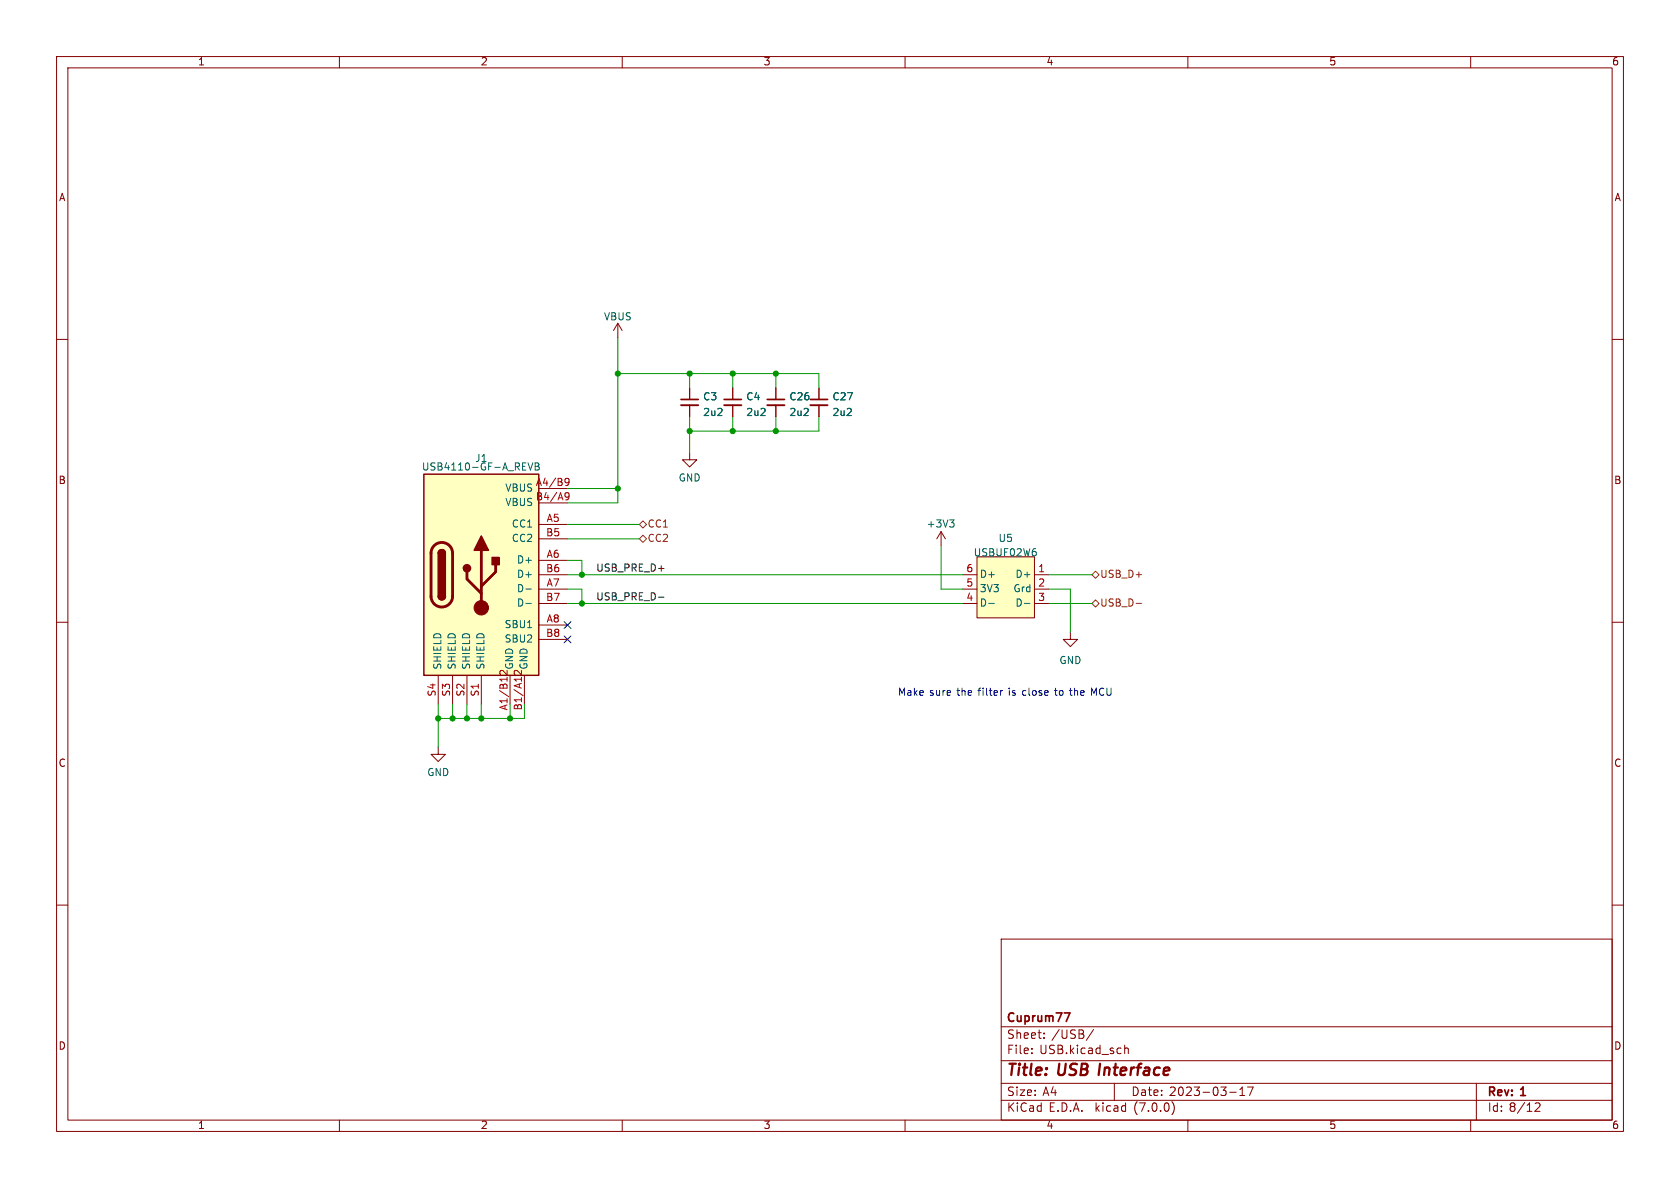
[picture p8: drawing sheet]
(kicad_sch (version 20230121) (generator eeschema)

 (paper "A4")

 (title_block
  (title "USB Interface")
  (date "2023-03-17")
  (rev "1")
  (company "Cuprum77"))

 (lib_symbols
  (symbol "Connector:USB_C_Receptacle_USB2.0" (pin_names (offset 1.016)) (in_bom yes) (on_board yes)
   (property "Reference" "J1" (at 0 20.4765 0) (effects (font (size 1.27 1.27))))
   (property "Value" "USB4110-GF-A_REVB" (at 0 18.9714 0) (effects (font (size 1.27 1.27))))
   (property "Footprint" "KiCAD Library:GCT_USB4110-GF-A_REVB" (at 3.81 0 0) (effects (font (size 1.27 1.27)) hide))
   (property "Datasheet" "https://www.usb.org/sites/default/files/documents/usb_type-c.zip" (at 3.81 0 0) (effects (font (size 1.27 1.27)) hide))
   (symbol "USB_C_Receptacle_USB2.0_0_1"
    (rectangle (start -10.16 17.78) (end 10.16 -17.78) (stroke (width 0.254) (type default)) (fill (type background)))
    (arc (start -8.89 -3.81) (mid -6.985 -5.7067) (end -5.08 -3.81) (stroke (width 0.508) (type default)) (fill (type none)))
    (arc (start -7.62 -3.81) (mid -6.985 -4.4423) (end -6.35 -3.81) (stroke (width 0.254) (type default)) (fill (type none)))
    (arc (start -7.62 -3.81) (mid -6.985 -4.4423) (end -6.35 -3.81) (stroke (width 0.254) (type default)) (fill (type outline)))
    (rectangle (start -7.62 -3.81) (end -6.35 3.81) (stroke (width 0.254) (type default)) (fill (type outline)))
    (arc (start -6.35 3.81) (mid -6.985 4.4423) (end -7.62 3.81) (stroke (width 0.254) (type default)) (fill (type none)))
    (arc (start -6.35 3.81) (mid -6.985 4.4423) (end -7.62 3.81) (stroke (width 0.254) (type default)) (fill (type outline)))
    (arc (start -5.08 3.81) (mid -6.985 5.7067) (end -8.89 3.81) (stroke (width 0.508) (type default)) (fill (type none)))
    (circle (center -2.54 1.143) (radius 0.635) (stroke (width 0.254) (type default)) (fill (type outline)))
    (circle (center 0 -5.842) (radius 1.27) (stroke (width 0) (type default)) (fill (type outline)))
    (polyline (pts (xy -8.89 -3.81) (xy -8.89 3.81)) (stroke (width 0.508) (type default)) (fill (type none)))
    (polyline (pts (xy -5.08 3.81) (xy -5.08 -3.81)) (stroke (width 0.508) (type default)) (fill (type none)))
    (polyline (pts (xy 0 -5.842) (xy 0 4.318)) (stroke (width 0.508) (type default)) (fill (type none)))
    (polyline (pts (xy 0 -3.302) (xy -2.54 -0.762) (xy -2.54 0.508)) (stroke (width 0.508) (type default)) (fill (type none)))
    (polyline (pts (xy 0 -2.032) (xy 2.54 0.508) (xy 2.54 1.778)) (stroke (width 0.508) (type default)) (fill (type none)))
    (polyline (pts (xy -1.27 4.318) (xy 0 6.858) (xy 1.27 4.318) (xy -1.27 4.318)) (stroke (width 0.254) (type default)) (fill (type outline)))
    (rectangle (start 1.905 1.778) (end 3.175 3.048) (stroke (width 0.254) (type default)) (fill (type outline))))
   (symbol "USB_C_Receptacle_USB2.0_1_1"
    (pin passive line (at 5.08 -22.86 90) (length 5.08) (name "GND" (effects (font (size 1.27 1.27)))) (number "A1/B12" (effects (font (size 1.27 1.27)))))
    (pin passive line (at 15.24 15.24 180) (length 5.08) (name "VBUS" (effects (font (size 1.27 1.27)))) (number "A4/B9" (effects (font (size 1.27 1.27)))))
    (pin bidirectional line (at 15.24 8.89 180) (length 5.08) (name "CC1" (effects (font (size 1.27 1.27)))) (number "A5" (effects (font (size 1.27 1.27)))))
    (pin bidirectional line (at 15.24 2.54 180) (length 5.08) (name "D+" (effects (font (size 1.27 1.27)))) (number "A6" (effects (font (size 1.27 1.27)))))
    (pin bidirectional line (at 15.24 -2.54 180) (length 5.08) (name "D-" (effects (font (size 1.27 1.27)))) (number "A7" (effects (font (size 1.27 1.27)))))
    (pin bidirectional line (at 15.24 -8.89 180) (length 5.08) (name "SBU1" (effects (font (size 1.27 1.27)))) (number "A8" (effects (font (size 1.27 1.27)))))
    (pin passive line (at 7.62 -22.86 90) (length 5.08) (name "GND" (effects (font (size 1.27 1.27)))) (number "B1/A12" (effects (font (size 1.27 1.27)))))
    (pin passive line (at 15.24 12.7 180) (length 5.08) (name "VBUS" (effects (font (size 1.27 1.27)))) (number "B4/A9" (effects (font (size 1.27 1.27)))))
    (pin bidirectional line (at 15.24 6.35 180) (length 5.08) (name "CC2" (effects (font (size 1.27 1.27)))) (number "B5" (effects (font (size 1.27 1.27)))))
    (pin bidirectional line (at 15.24 0 180) (length 5.08) (name "D+" (effects (font (size 1.27 1.27)))) (number "B6" (effects (font (size 1.27 1.27)))))
    (pin bidirectional line (at 15.24 -5.08 180) (length 5.08) (name "D-" (effects (font (size 1.27 1.27)))) (number "B7" (effects (font (size 1.27 1.27)))))
    (pin bidirectional line (at 15.24 -11.43 180) (length 5.08) (name "SBU2" (effects (font (size 1.27 1.27)))) (number "B8" (effects (font (size 1.27 1.27)))))
    (pin passive line (at 0 -22.86 90) (length 5.08) (name "SHIELD" (effects (font (size 1.27 1.27)))) (number "S1" (effects (font (size 1.27 1.27)))))
    (pin passive line (at -2.54 -22.86 90) (length 5.08) (name "SHIELD" (effects (font (size 1.27 1.27)))) (number "S2" (effects (font (size 1.27 1.27)))))
    (pin passive line (at -5.08 -22.86 90) (length 5.08) (name "SHIELD" (effects (font (size 1.27 1.27)))) (number "S3" (effects (font (size 1.27 1.27)))))
    (pin passive line (at -7.62 -22.86 90) (length 5.08) (name "SHIELD" (effects (font (size 1.27 1.27)))) (number "S4" (effects (font (size 1.27 1.27)))))))
  (symbol "Cuprum:USBUF02W6" (in_bom yes) (on_board yes)
   (property "Reference" "U" (at 0 7.62 0) (effects (font (size 1.27 1.27))))
   (property "Value" "USBUF02W6" (at 0 -7.62 0) (effects (font (size 1.27 1.27))))
   (property "Footprint" "" (at -1.27 3.175 0) (effects (font (size 1.27 1.27)) hide))
   (property "Datasheet" "" (at -1.27 3.175 0) (effects (font (size 1.27 1.27)) hide))
   (symbol "USBUF02W6_0_1"
    (rectangle (start -5.08 5.715) (end 5.08 -5.08) (stroke (width 0) (type default)) (fill (type background))))
   (symbol "USBUF02W6_1_1"
    (pin input line (at 7.62 2.54 180) (length 2.54) (name "D+" (effects (font (size 1.27 1.27)))) (number "1" (effects (font (size 1.27 1.27)))))
    (pin input line (at 7.62 0 180) (length 2.54) (name "Grd" (effects (font (size 1.27 1.27)))) (number "2" (effects (font (size 1.27 1.27)))))
    (pin input line (at 7.62 -2.54 180) (length 2.54) (name "D-" (effects (font (size 1.27 1.27)))) (number "3" (effects (font (size 1.27 1.27)))))
    (pin input line (at -7.62 -2.54 0) (length 2.54) (name "D-" (effects (font (size 1.27 1.27)))) (number "4" (effects (font (size 1.27 1.27)))))
    (pin input line (at -7.62 0 0) (length 2.54) (name "3V3" (effects (font (size 1.27 1.27)))) (number "5" (effects (font (size 1.27 1.27)))))
    (pin input line (at -7.62 2.54 0) (length 2.54) (name "D+" (effects (font (size 1.27 1.27)))) (number "6" (effects (font (size 1.27 1.27)))))))
  (symbol "Device:C_Small" (pin_numbers hide) (pin_names (offset 0.254) hide) (in_bom yes) (on_board yes)
   (property "Reference" "C" (at 0.254 1.778 0) (effects (font (size 1.27 1.27)) (justify left)))
   (property "Value" "C_Small" (at 0.254 -2.032 0) (effects (font (size 1.27 1.27)) (justify left)))
   (property "Footprint" "" (at 0 0 0) (effects (font (size 1.27 1.27)) hide))
   (property "Datasheet" "~" (at 0 0 0) (effects (font (size 1.27 1.27)) hide))
   (symbol "C_Small_0_1"
    (polyline (pts (xy -1.524 -0.508) (xy 1.524 -0.508)) (stroke (width 0.3302) (type default)) (fill (type none)))
    (polyline (pts (xy -1.524 0.508) (xy 1.524 0.508)) (stroke (width 0.3048) (type default)) (fill (type none))))
   (symbol "C_Small_1_1"
    (pin passive line (at 0 2.54 270) (length 2.032) (name "~" (effects (font (size 1.27 1.27)))) (number "1" (effects (font (size 1.27 1.27)))))
    (pin passive line (at 0 -2.54 90) (length 2.032) (name "~" (effects (font (size 1.27 1.27)))) (number "2" (effects (font (size 1.27 1.27)))))))
  (symbol "PCM_4ms_Power-symbol:GND" (power) (pin_names (offset 0)) (in_bom yes) (on_board yes)
   (property "Reference" "#PWR" (at 0 -6.35 0) (effects (font (size 1.27 1.27)) hide))
   (property "Value" "GND" (at 0 -3.81 0) (effects (font (size 1.27 1.27))))
   (property "Footprint" "" (at 0 0 0) (effects (font (size 1.27 1.27)) hide))
   (property "Datasheet" "" (at 0 0 0) (effects (font (size 1.27 1.27)) hide))
   (symbol "GND_0_1"
    (polyline (pts (xy 0 0) (xy 0 -1.27) (xy 1.27 -1.27) (xy 0 -2.54) (xy -1.27 -1.27) (xy 0 -1.27)) (stroke (width 0) (type default)) (fill (type none))))
   (symbol "GND_1_1"
    (pin power_in line (at 0 0 270) (length 0) hide (name "GND" (effects (font (size 1.27 1.27)))) (number "1" (effects (font (size 1.27 1.27)))))))
  (symbol "power:+3V3" (power) (pin_names (offset 0)) (in_bom yes) (on_board yes)
   (property "Reference" "#PWR" (at 0 -3.81 0) (effects (font (size 1.27 1.27)) hide))
   (property "Value" "+3V3" (at 0 3.556 0) (effects (font (size 1.27 1.27))))
   (property "Footprint" "" (at 0 0 0) (effects (font (size 1.27 1.27)) hide))
   (property "Datasheet" "" (at 0 0 0) (effects (font (size 1.27 1.27)) hide))
   (symbol "+3V3_0_1"
    (polyline (pts (xy -0.762 1.27) (xy 0 2.54)) (stroke (width 0) (type default)) (fill (type none)))
    (polyline (pts (xy 0 0) (xy 0 2.54)) (stroke (width 0) (type default)) (fill (type none)))
    (polyline (pts (xy 0 2.54) (xy 0.762 1.27)) (stroke (width 0) (type default)) (fill (type none))))
   (symbol "+3V3_1_1"
    (pin power_in line (at 0 0 90) (length 0) hide (name "+3V3" (effects (font (size 1.27 1.27)))) (number "1" (effects (font (size 1.27 1.27)))))))
  (symbol "power:GND" (power) (pin_names (offset 0)) (in_bom yes) (on_board yes)
   (property "Reference" "#PWR" (at 0 -6.35 0) (effects (font (size 1.27 1.27)) hide))
   (property "Value" "GND" (at 0 -3.81 0) (effects (font (size 1.27 1.27))))
   (property "Footprint" "" (at 0 0 0) (effects (font (size 1.27 1.27)) hide))
   (property "Datasheet" "" (at 0 0 0) (effects (font (size 1.27 1.27)) hide))
   (symbol "GND_0_1"
    (polyline (pts (xy 0 0) (xy 0 -1.27) (xy 1.27 -1.27) (xy 0 -2.54) (xy -1.27 -1.27) (xy 0 -1.27)) (stroke (width 0) (type default)) (fill (type none))))
   (symbol "GND_1_1"
    (pin power_in line (at 0 0 270) (length 0) hide (name "GND" (effects (font (size 1.27 1.27)))) (number "1" (effects (font (size 1.27 1.27)))))))
  (symbol "power:VBUS" (power) (pin_names (offset 0)) (in_bom yes) (on_board yes)
   (property "Reference" "#PWR" (at 0 -3.81 0) (effects (font (size 1.27 1.27)) hide))
   (property "Value" "VBUS" (at 0 3.81 0) (effects (font (size 1.27 1.27))))
   (property "Footprint" "" (at 0 0 0) (effects (font (size 1.27 1.27)) hide))
   (property "Datasheet" "" (at 0 0 0) (effects (font (size 1.27 1.27)) hide))
   (symbol "VBUS_0_1"
    (polyline (pts (xy -0.762 1.27) (xy 0 2.54)) (stroke (width 0) (type default)) (fill (type none)))
    (polyline (pts (xy 0 0) (xy 0 2.54)) (stroke (width 0) (type default)) (fill (type none)))
    (polyline (pts (xy 0 2.54) (xy 0.762 1.27)) (stroke (width 0) (type default)) (fill (type none))))
   (symbol "VBUS_1_1"
    (pin power_in line (at 0 0 90) (length 0) hide (name "VBUS" (effects (font (size 1.27 1.27)))) (number "1" (effects (font (size 1.27 1.27))))))))

 (junction (at 129.54 66.04) (diameter 0) (color 0 0 0 0))
 (junction (at 82.55 127) (diameter 0) (color 0 0 0 0))
 (junction (at 137.16 66.04) (diameter 0) (color 0 0 0 0))
 (junction (at 109.22 86.36) (diameter 0) (color 0 0 0 0))
 (junction (at 90.17 127) (diameter 0) (color 0 0 0 0))
 (junction (at 109.22 66.04) (diameter 0) (color 0 0 0 0))
 (junction (at 77.47 127) (diameter 0) (color 0 0 0 0))
 (junction (at 137.16 76.2) (diameter 0) (color 0 0 0 0))
 (junction (at 121.92 66.04) (diameter 0) (color 0 0 0 0))
 (junction (at 129.54 76.2) (diameter 0) (color 0 0 0 0))
 (junction (at 121.92 76.2) (diameter 0) (color 0 0 0 0))
 (junction (at 102.87 101.6) (diameter 0) (color 0 0 0 0))
 (junction (at 102.87 106.68) (diameter 0) (color 0 0 0 0))
 (junction (at 80.01 127) (diameter 0) (color 0 0 0 0))
 (junction (at 85.09 127) (diameter 0) (color 0 0 0 0))

 (no_connect (at 100.33 110.49))
 (no_connect (at 100.33 113.03))

 (wire (pts (xy 166.37 96.52) (xy 166.37 104.14)) (stroke (width 0) (type default)))
 (wire (pts (xy 90.17 127) (xy 85.09 127)) (stroke (width 0) (type default)))
 (wire (pts (xy 77.47 127) (xy 80.01 127)) (stroke (width 0) (type default)))
 (wire (pts (xy 121.92 68.58) (xy 121.92 66.04)) (stroke (width 0) (type default)))
 (wire (pts (xy 137.16 76.2) (xy 144.78 76.2)) (stroke (width 0) (type default)))
 (wire (pts (xy 100.33 88.9) (xy 109.22 88.9)) (stroke (width 0) (type default)))
 (wire (pts (xy 92.71 127) (xy 90.17 127)) (stroke (width 0) (type default)))
 (wire (pts (xy 102.87 101.6) (xy 102.87 99.06)) (stroke (width 0) (type default)))
 (wire (pts (xy 100.33 95.25) (xy 113.03 95.25)) (stroke (width 0) (type default)))
 (wire (pts (xy 129.54 73.66) (xy 129.54 76.2)) (stroke (width 0) (type default)))
 (wire (pts (xy 189.23 111.76) (xy 189.23 104.14)) (stroke (width 0) (type default)))
 (wire (pts (xy 121.92 76.2) (xy 121.92 80.01)) (stroke (width 0) (type default)))
 (wire (pts (xy 80.01 127) (xy 82.55 127)) (stroke (width 0) (type default)))
 (wire (pts (xy 121.92 73.66) (xy 121.92 76.2)) (stroke (width 0) (type default)))
 (wire (pts (xy 166.37 104.14) (xy 170.18 104.14)) (stroke (width 0) (type default)))
 (wire (pts (xy 80.01 124.46) (xy 80.01 127)) (stroke (width 0) (type default)))
 (wire (pts (xy 82.55 124.46) (xy 82.55 127)) (stroke (width 0) (type default)))
 (wire (pts (xy 82.55 127) (xy 85.09 127)) (stroke (width 0) (type default)))
 (wire (pts (xy 189.23 104.14) (xy 185.42 104.14)) (stroke (width 0) (type default)))
 (wire (pts (xy 100.33 106.68) (xy 102.87 106.68)) (stroke (width 0) (type default)))
 (wire (pts (xy 121.92 66.04) (xy 129.54 66.04)) (stroke (width 0) (type default)))
 (wire (pts (xy 109.22 59.69) (xy 109.22 66.04)) (stroke (width 0) (type default)))
 (wire (pts (xy 109.22 66.04) (xy 121.92 66.04)) (stroke (width 0) (type default)))
 (wire (pts (xy 85.09 124.46) (xy 85.09 127)) (stroke (width 0) (type default)))
 (wire (pts (xy 129.54 68.58) (xy 129.54 66.04)) (stroke (width 0) (type default)))
 (wire (pts (xy 185.42 106.68) (xy 193.04 106.68)) (stroke (width 0) (type default)))
 (wire (pts (xy 100.33 92.71) (xy 113.03 92.71)) (stroke (width 0) (type default)))
 (wire (pts (xy 129.54 76.2) (xy 137.16 76.2)) (stroke (width 0) (type default)))
 (wire (pts (xy 137.16 76.2) (xy 137.16 73.66)) (stroke (width 0) (type default)))
 (wire (pts (xy 144.78 73.66) (xy 144.78 76.2)) (stroke (width 0) (type default)))
 (wire (pts (xy 121.92 76.2) (xy 129.54 76.2)) (stroke (width 0) (type default)))
 (wire (pts (xy 100.33 101.6) (xy 102.87 101.6)) (stroke (width 0) (type default)))
 (wire (pts (xy 109.22 88.9) (xy 109.22 86.36)) (stroke (width 0) (type default)))
 (wire (pts (xy 144.78 68.58) (xy 144.78 66.04)) (stroke (width 0) (type default)))
 (wire (pts (xy 137.16 68.58) (xy 137.16 66.04)) (stroke (width 0) (type default)))
 (wire (pts (xy 77.47 124.46) (xy 77.47 127)) (stroke (width 0) (type default)))
 (wire (pts (xy 77.47 127) (xy 77.47 132.08)) (stroke (width 0) (type default)))
 (wire (pts (xy 92.71 124.46) (xy 92.71 127)) (stroke (width 0) (type default)))
 (wire (pts (xy 100.33 104.14) (xy 102.87 104.14)) (stroke (width 0) (type default)))
 (wire (pts (xy 109.22 86.36) (xy 100.33 86.36)) (stroke (width 0) (type default)))
 (wire (pts (xy 137.16 66.04) (xy 144.78 66.04)) (stroke (width 0) (type default)))
 (wire (pts (xy 102.87 101.6) (xy 170.18 101.6)) (stroke (width 0) (type default)))
 (wire (pts (xy 102.87 106.68) (xy 102.87 104.14)) (stroke (width 0) (type default)))
 (wire (pts (xy 102.87 106.68) (xy 170.18 106.68)) (stroke (width 0) (type default)))
 (wire (pts (xy 185.42 101.6) (xy 193.04 101.6)) (stroke (width 0) (type default)))
 (wire (pts (xy 109.22 66.04) (xy 109.22 86.36)) (stroke (width 0) (type default)))
 (wire (pts (xy 129.54 66.04) (xy 137.16 66.04)) (stroke (width 0) (type default)))
 (wire (pts (xy 100.33 99.06) (xy 102.87 99.06)) (stroke (width 0) (type default)))
 (wire (pts (xy 90.17 124.46) (xy 90.17 127)) (stroke (width 0) (type default)))

 (text "Make sure the filter is close to the MCU" (at 158.75 123.19 0) (effects (font (size 1.27 1.27)) (justify left bottom)))

 (label "USB_PRE_D+" (at 105.41 101.6 0) (fields_autoplaced) (effects (font (size 1.27 1.27)) (justify left bottom)))
 (label "USB_PRE_D-" (at 105.41 106.68 0) (fields_autoplaced) (effects (font (size 1.27 1.27)) (justify left bottom)))

 (hierarchical_label "USB_D-" (shape bidirectional) (at 193.04 106.68 0) (fields_autoplaced) (effects (font (size 1.27 1.27)) (justify left)))
 (hierarchical_label "CC1" (shape bidirectional) (at 113.03 92.71 0) (fields_autoplaced) (effects (font (size 1.27 1.27)) (justify left)))
 (hierarchical_label "USB_D+" (shape bidirectional) (at 193.04 101.6 0) (fields_autoplaced) (effects (font (size 1.27 1.27)) (justify left)))
 (hierarchical_label "CC2" (shape bidirectional) (at 113.03 95.25 0) (fields_autoplaced) (effects (font (size 1.27 1.27)) (justify left)))

 (symbol (lib_id "Connector:USB_C_Receptacle_USB2.0") (at 85.09 101.6 0) (unit 1) (in_bom yes) (on_board yes) (dnp no)
  (property "Reference" "J?" (at 85.09 81.1235 0) (effects (font (size 1.27 1.27))))
  (property "Value" "USB4110-GF-A_REVB" (at 85.09 82.6286 0) (effects (font (size 1.27 1.27))))
  (property "Footprint" "KiCAD Library:GCT_USB4110-GF-A_REVB" (at 88.9 101.6 0) (effects (font (size 1.27 1.27)) hide))
  (property "Datasheet" "https://www.usb.org/sites/default/files/documents/usb_type-c.zip" (at 88.9 101.6 0) (effects (font (size 1.27 1.27)) hide)) (pin "A1/B12") (pin "A4/B9") (pin "A5") (pin "A6") (pin "A7") (pin "A8") (pin "B1/A12") (pin "B4/A9") (pin "B5") (pin "B6") (pin "B7") (pin "B8") (pin "S1") (pin "S2") (pin "S3") (pin "S4")
  (instances (project "USB-PD" (path "" (reference "J?") (unit 1)) (path "" (reference "J1") (unit 1)))))

 (symbol (lib_id "PCM_4ms_Power-symbol:GND") (at 189.23 111.76 0) (unit 1) (in_bom yes) (on_board yes) (dnp no) (fields_autoplaced)
  (property "Reference" "#PWR043" (at 189.23 118.11 0) (effects (font (size 1.27 1.27)) hide))
  (property "Value" "GND" (at 189.23 116.84 0) (effects (font (size 1.27 1.27))))
  (property "Footprint" "" (at 189.23 111.76 0) (effects (font (size 1.27 1.27)) hide))
  (property "Datasheet" "" (at 189.23 111.76 0) (effects (font (size 1.27 1.27)) hide)) (pin "1")
  (instances (project "USB-PD" (path "" (reference "#PWR043") (unit 1)))))

 (symbol (lib_id "Device:C_Small") (at 129.54 71.12 0) (unit 1) (in_bom yes) (on_board yes) (dnp no) (fields_autoplaced)
  (property "Reference" "C?" (at 131.8641 70.2178 0) (effects (font (size 1.27 1.27)) (justify left)))
  (property "Value" "2u2" (at 131.8641 72.9929 0) (effects (font (size 1.27 1.27)) (justify left)))
  (property "Footprint" "KiCAD Library:C_0603_1608Metric" (at 129.54 71.12 0) (effects (font (size 1.27 1.27)) hide))
  (property "Datasheet" "~" (at 129.54 71.12 0) (effects (font (size 1.27 1.27)) hide)) (pin "1") (pin "2")
  (instances (project "USB-PD" (path "" (reference "C?") (unit 1)) (path "" (reference "C4") (unit 1)))))

 (symbol (lib_id "Device:C_Small") (at 137.16 71.12 0) (unit 1) (in_bom yes) (on_board yes) (dnp no) (fields_autoplaced)
  (property "Reference" "C?" (at 139.4841 70.2178 0) (effects (font (size 1.27 1.27)) (justify left)))
  (property "Value" "2u2" (at 139.4841 72.9929 0) (effects (font (size 1.27 1.27)) (justify left)))
  (property "Footprint" "KiCAD Library:C_0603_1608Metric" (at 137.16 71.12 0) (effects (font (size 1.27 1.27)) hide))
  (property "Datasheet" "~" (at 137.16 71.12 0) (effects (font (size 1.27 1.27)) hide)) (pin "1") (pin "2")
  (instances (project "USB-PD" (path "" (reference "C?") (unit 1)) (path "" (reference "C26") (unit 1)))))

 (symbol (lib_id "Cuprum:USBUF02W6") (at 177.8 104.14 0) (unit 1) (in_bom yes) (on_board yes) (dnp no) (fields_autoplaced)
  (property "Reference" "U5" (at 177.8 95.25 0) (effects (font (size 1.27 1.27))))
  (property "Value" "USBUF02W6" (at 177.8 97.79 0) (effects (font (size 1.27 1.27))))
  (property "Footprint" "KiCAD Library:SOT65P210X110-6N" (at 176.53 100.965 0) (effects (font (size 1.27 1.27)) hide))
  (property "Datasheet" "" (at 176.53 100.965 0) (effects (font (size 1.27 1.27)) hide)) (pin "1") (pin "2") (pin "3") (pin "4") (pin "5") (pin "6")
  (instances (project "USB-PD" (path "" (reference "U5") (unit 1)))))

 (symbol (lib_id "Device:C_Small") (at 121.92 71.12 0) (unit 1) (in_bom yes) (on_board yes) (dnp no) (fields_autoplaced)
  (property "Reference" "C?" (at 124.2441 70.2178 0) (effects (font (size 1.27 1.27)) (justify left)))
  (property "Value" "2u2" (at 124.2441 72.9929 0) (effects (font (size 1.27 1.27)) (justify left)))
  (property "Footprint" "KiCAD Library:C_0603_1608Metric" (at 121.92 71.12 0) (effects (font (size 1.27 1.27)) hide))
  (property "Datasheet" "~" (at 121.92 71.12 0) (effects (font (size 1.27 1.27)) hide)) (pin "1") (pin "2")
  (instances (project "USB-PD" (path "" (reference "C?") (unit 1)) (path "" (reference "C3") (unit 1)))))

 (symbol (lib_id "power:GND") (at 121.92 80.01 0) (unit 1) (in_bom yes) (on_board yes) (dnp no) (fields_autoplaced)
  (property "Reference" "#PWR?" (at 121.92 86.36 0) (effects (font (size 1.27 1.27)) hide))
  (property "Value" "GND" (at 121.92 84.5725 0) (effects (font (size 1.27 1.27))))
  (property "Footprint" "" (at 121.92 80.01 0) (effects (font (size 1.27 1.27)) hide))
  (property "Datasheet" "" (at 121.92 80.01 0) (effects (font (size 1.27 1.27)) hide)) (pin "1")
  (instances (project "USB-PD" (path "" (reference "#PWR?") (unit 1)) (path "" (reference "#PWR032") (unit 1)))))

 (symbol (lib_id "power:+3V3") (at 166.37 96.52 0) (unit 1) (in_bom yes) (on_board yes) (dnp no) (fields_autoplaced)
  (property "Reference" "#PWR044" (at 166.37 100.33 0) (effects (font (size 1.27 1.27)) hide))
  (property "Value" "+3V3" (at 166.37 92.71 0) (effects (font (size 1.27 1.27))))
  (property "Footprint" "" (at 166.37 96.52 0) (effects (font (size 1.27 1.27)) hide))
  (property "Datasheet" "" (at 166.37 96.52 0) (effects (font (size 1.27 1.27)) hide)) (pin "1")
  (instances (project "USB-PD" (path "" (reference "#PWR044") (unit 1)))))

 (symbol (lib_id "power:GND") (at 77.47 132.08 0) (unit 1) (in_bom yes) (on_board yes) (dnp no) (fields_autoplaced)
  (property "Reference" "#PWR?" (at 77.47 138.43 0) (effects (font (size 1.27 1.27)) hide))
  (property "Value" "GND" (at 77.47 136.6425 0) (effects (font (size 1.27 1.27))))
  (property "Footprint" "" (at 77.47 132.08 0) (effects (font (size 1.27 1.27)) hide))
  (property "Datasheet" "" (at 77.47 132.08 0) (effects (font (size 1.27 1.27)) hide)) (pin "1")
  (instances (project "USB-PD" (path "" (reference "#PWR?") (unit 1)) (path "" (reference "#PWR025") (unit 1)))))

 (symbol (lib_id "Device:C_Small") (at 144.78 71.12 0) (unit 1) (in_bom yes) (on_board yes) (dnp no) (fields_autoplaced)
  (property "Reference" "C?" (at 147.1041 70.2178 0) (effects (font (size 1.27 1.27)) (justify left)))
  (property "Value" "2u2" (at 147.1041 72.9929 0) (effects (font (size 1.27 1.27)) (justify left)))
  (property "Footprint" "KiCAD Library:C_0603_1608Metric" (at 144.78 71.12 0) (effects (font (size 1.27 1.27)) hide))
  (property "Datasheet" "~" (at 144.78 71.12 0) (effects (font (size 1.27 1.27)) hide)) (pin "1") (pin "2")
  (instances (project "USB-PD" (path "" (reference "C?") (unit 1)) (path "" (reference "C27") (unit 1)))))

 (symbol (lib_id "power:VBUS") (at 109.22 59.69 0) (unit 1) (in_bom yes) (on_board yes) (dnp no) (fields_autoplaced)
  (property "Reference" "#PWR?" (at 109.22 63.5 0) (effects (font (size 1.27 1.27)) hide))
  (property "Value" "VBUS" (at 109.22 56.0855 0) (effects (font (size 1.27 1.27))))
  (property "Footprint" "" (at 109.22 59.69 0) (effects (font (size 1.27 1.27)) hide))
  (property "Datasheet" "" (at 109.22 59.69 0) (effects (font (size 1.27 1.27)) hide)) (pin "1")
  (instances (project "USB-PD" (path "" (reference "#PWR?") (unit 1)) (path "" (reference "#PWR026") (unit 1))))))
